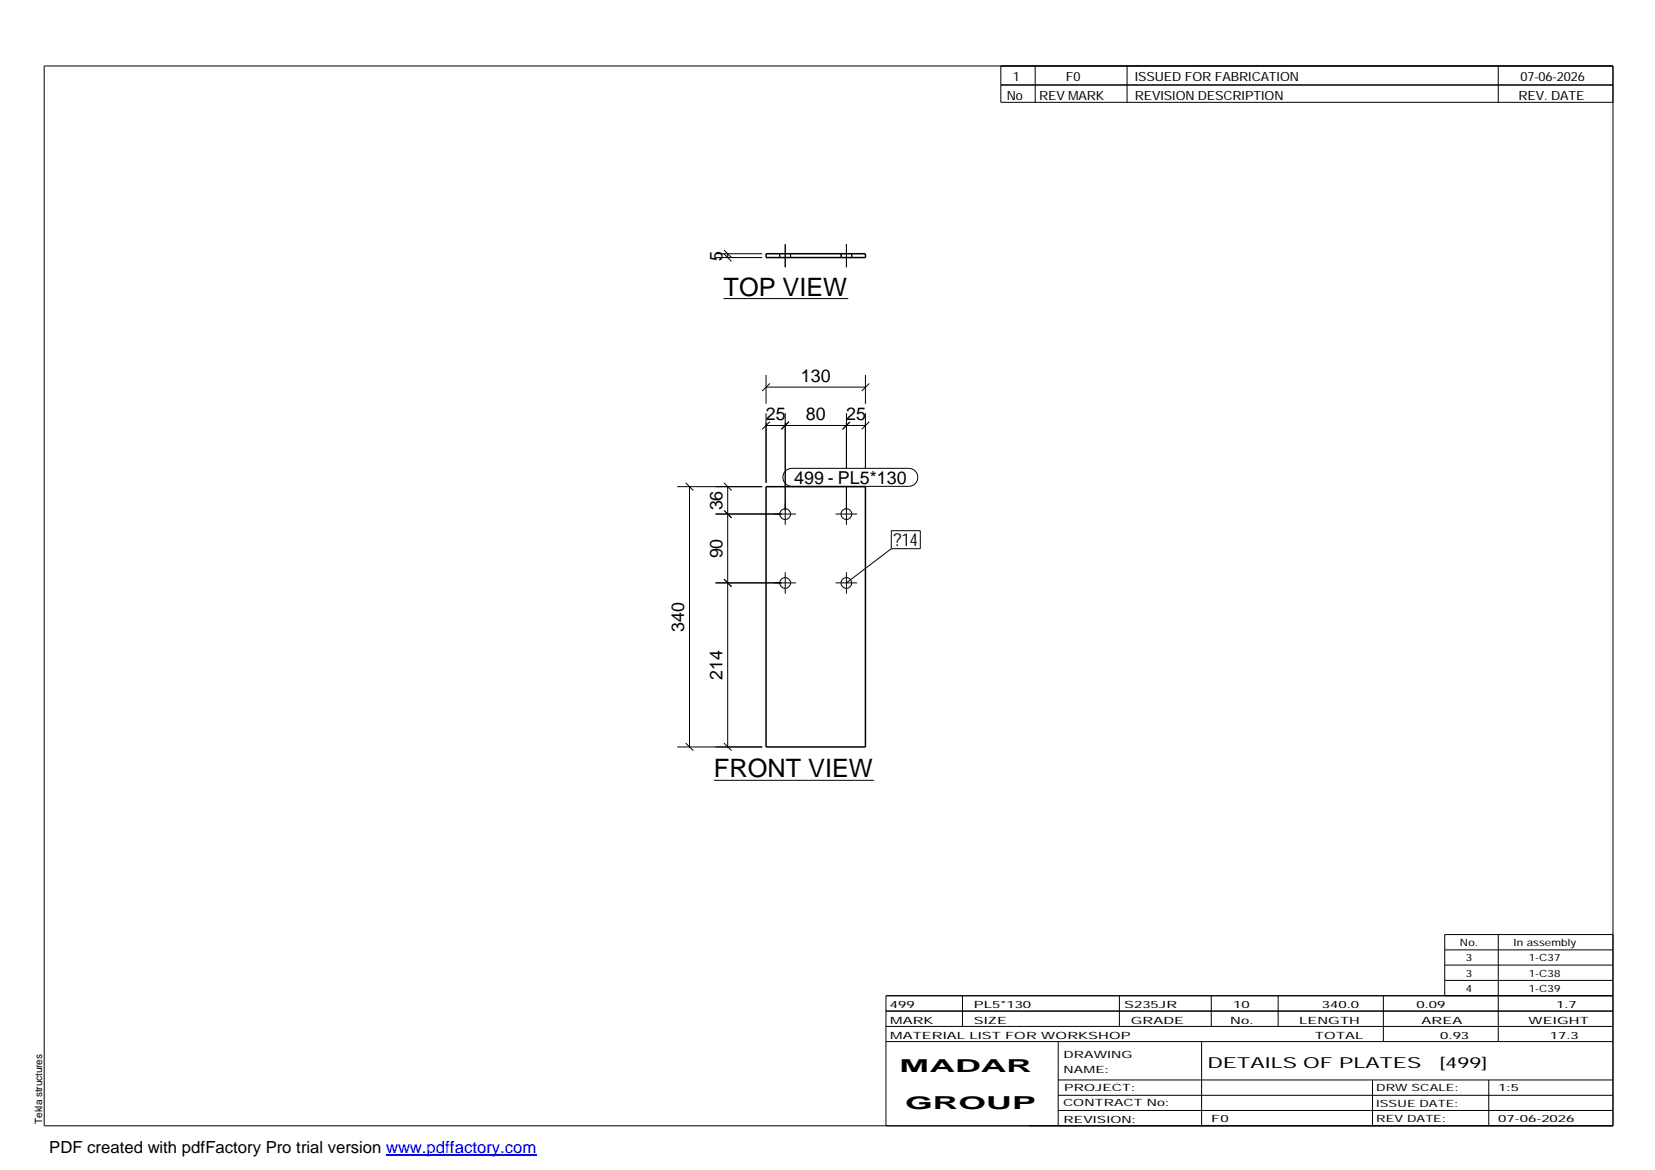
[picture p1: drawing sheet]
<svg xmlns="http://www.w3.org/2000/svg" width="420mm" height="297mm" viewBox="0 0 420 297" stroke-linecap="round" stroke-linejoin="round" font-family="sans-serif">
<g fill="none" stroke="#000" stroke-width=".25">
<path d="M11.2 16.7h398.3v269.1h-398.3zM254.1 16.7v9.3h155.4M262.8 16.7v9.3M286.1 16.7v9.3M380.4 16.7v9.3M254.1 21.6h155.4M181.7 65.4h11.8M181.7 64.4h11.8M183.7 75.8h31.6M183.8 64.5l1.9 1.9M183.8 63.5l1.9 1.9M184.7 64.4v1"/>
<path d="M198 64.4v1M199.3 62v5.8M200.7 64.4v1M213.5 64.4v1M214.9 62v5.8M216.2 64.4v1M194.5 98.3h25.2M194.5 95.2v7.3M195.5 97.4l-2 1.9M219.7 95.2v7.3M220.7 97.4l-1.9 1.9M194.5 104.9v17.7"/>
<path d="M194.5 108h25.2M195.5 107l-2 2M199.3 104.9v28.4M199.4 119.6l.8-.5 .8-.2h29.7a2.29 2.29 0 0 1 2.3 2.3 2.29 2.29 0 0 1-2.3 2.3h-29.7a2.28 2.28 0 0 1-2.1-1.4 2.28 2.28 0 0 1 .5-2.5zM200.1 107.3l.2-.3-1.9 2 1.7-1.7M214.9 104.9v14M215.8 107l-1.9 2 1.7-1.7M219.7 104.9v14M220.7 107l-1.9 2M171.9 123.6h21.6M174.1 122.6l1.9 1.9M175 123.6v66"/>
<path d="M181.7 130.5h20.4M183.8 129.6l1.9 1.9M183.8 122.6l1.9 1.9M184.7 123.6v66M212.1 130.5h5.5M214.9 123.5v9.8M226.3 134.7h7.3v4.6h-7.3zM226.3 139.3l-11.4 8.7M181.7 148h20.4M183.8 147.1l1.9 1.9M199.3 145.3v5.4M212.1 148h5.5"/>
<path d="M214.9 145.3v5.4M171.9 189.6h21.6M174.1 188.7l1.9 1.9M181.2 198.1h40.7M183.8 188.7l1.9 1.9M380.4 237.3v27.1M409.5 237.3h-42.7v15.5M224.9 256.7h184.6M244.3 252.8v7.8M284.2 252.8v7.8M307.5 252.8v7.8M324.5 252.8v7.8"/>
<path d="M351.2 252.8v11.6M366.8 241.2h42.7M366.8 245h42.7M366.8 248.9h42.7M409.5 252.8h-184.6v33M224.9 264.4h184.6M224.9 260.6h184.6M268.6 264.4v21.4M268.6 274.2h140.9M268.6 278.1h140.9M305.1 264.4v21.4M348.4 274.2v11.6"/>
<path d="M378 274.2v11.6M268.6 281.9h140.9"/>
<circle cx="199.3" cy="130.5" r="1.36"/>
<circle cx="214.9" cy="130.5" r="1.36"/>
<circle cx="199.3" cy="148" r="1.36"/>
<circle cx="214.9" cy="148" r="1.36"/>
</g>
<path d="M194.5 64.4h25.2v1h-25.2zM194.5 123.6h25.2v66h-25.2z" fill="none" stroke="#000" stroke-width=".38"/>
<path d="M98 293.3h38.2" fill="none" stroke="#00f" stroke-width=".3"/>
<g font-size="6.4">
<text x="183.7" y="75.1">TOP VIEW</text>
<text x="181.2" y="197.4">FRONT VIEW</text>
</g>
<g font-size="4.5">
<text x="183.4" y="66.2" transform="rotate(-90 183.4 66.2)">5</text>
<text x="203.3" y="96.9">130</text>
<text x="194.4" y="106.6">25</text>
<text x="204.6" y="106.6">80</text>
<text x="214.8" y="106.6">25</text>
<text x="201.6" y="122.9">499 - PL5*130</text>
<text x="183.4" y="129.6" transform="rotate(-90 183.4 129.6)">36</text>
<text x="183.4" y="141.8" transform="rotate(-90 183.4 141.8)">90</text>
<text x="226.9" y="138.7">?14</text>
<text x="173.7" y="160.4" transform="rotate(-90 173.7 160.4)">340</text>
<text x="183.4" y="172.6" transform="rotate(-90 183.4 172.6)">214</text>
<text x="228.4" y="272.3">MADAR</text>
<text x="229.8" y="281.6">GROUP</text>
</g>
<text font-size="4.2" x="12.5" y="292.7">PDF created with pdfFactory Pro trial version www.pdffactory.com</text>
<g font-size="3.9">
<text x="306.5" y="271.3">DETAILS OF PLATES</text>
<text x="365.4" y="271.3">[499]</text>
</g>
<g font-size="3.2">
<text x="257.1" y="20.5">1</text>
<text x="270.6" y="20.5">F0</text>
<text x="288.1" y="20.5">ISSUED FOR FABRICATION</text>
<text x="386" y="20.5">07-06-2026</text>
<text x="255.6" y="25.5">No</text>
<text x="263.8" y="25.5">REV MARK</text>
<text x="288.1" y="25.5">REVISION DESCRIPTION</text>
<text x="385.5" y="25.5">REV. DATE</text>
</g>
<g font-size="2.5">
<text x="370.6" y="240.2">No.</text>
<text x="372.1" y="244.1">3</text>
<text x="384.3" y="240.2">In assembly</text>
<text x="388.1" y="244.1">1-C37</text>
<text x="372.1" y="247.9">3</text>
<text x="372.1" y="251.8">4</text>
<text x="388.1" y="247.9">1-C38</text>
<text x="388.1" y="251.8">1-C39</text>
<text x="225.9" y="255.9">499</text>
<text x="247.3" y="255.9">PL5*130</text>
<text x="285.4" y="255.9">S235JR</text>
<text x="313.1" y="255.9">10</text>
<text x="335.6" y="255.9">340.0</text>
<text x="359.6" y="255.9">0.09</text>
<text x="395.1" y="255.9">1.7</text>
<text x="226" y="263.7">MATERIAL LIST FOR WORKSHOP</text>
<text x="226" y="259.9">MARK</text>
<text x="247.2" y="259.9">SIZE</text>
<text x="287.1" y="259.9">GRADE</text>
<text x="312.3" y="259.9">No.</text>
<text x="329.8" y="259.9">LENGTH</text>
<text x="333.8" y="263.7">TOTAL</text>
<text x="360.9" y="259.9">AREA</text>
<text x="365.6" y="263.7">0.93</text>
<text x="388.1" y="259.9">WEIGHT</text>
<text x="393.4" y="263.7">17.3</text>
<text x="270" y="268.5">DRAWING</text>
<text x="270" y="272.5">NAME:</text>
<text x="269.9" y="280.9">CONTRACT No:</text>
<text x="270.2" y="277">PROJECT:</text>
<text x="349.4" y="277.1">DRWSCALE:</text>
<text x="349.4" y="281">ISSUE DATE:</text>
<text x="380.4" y="277.1">1:5</text>
<text x="10.7" y="285.4" transform="rotate(-90 10.7 285.4)">Tekla structures</text>
<text x="270" y="285">REVISION:</text>
<text x="307.5" y="284.8">F0</text>
<text x="349.4" y="284.8">REV DATE:</text>
<text x="380.4" y="284.8">07-06-2026</text>
</g>
</svg>
